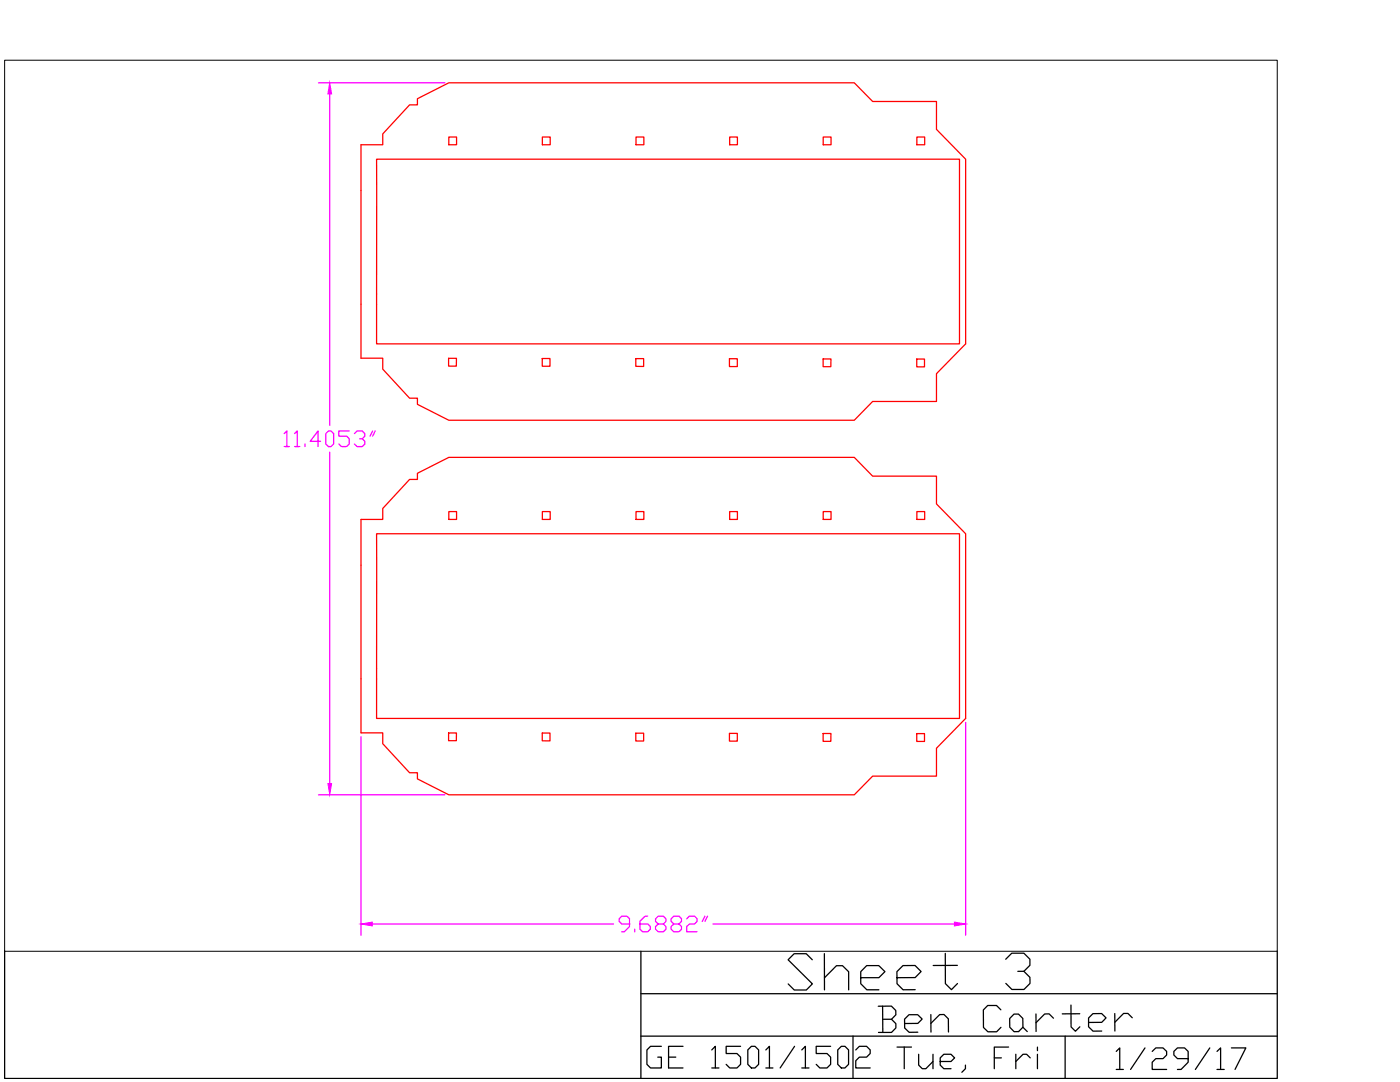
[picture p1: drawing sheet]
<svg xmlns="http://www.w3.org/2000/svg" width="279mm" height="216mm" viewBox="0 0 279 216" stroke-linecap="round" stroke-linejoin="round" font-family="sans-serif">
<!-- layer: CUT -->
<g fill="none" stroke="#f00" stroke-width=".25">
<path d="M72 28.9h4.4v-2.2l5.3-5.8h1.6v-1.2l6.3-3.2h80.9l3.7 3.7h12.7v5.6l5.8 6v36.8l-5.8 6v5.5h-12.7l-3.7 3.8h-80.9l-6.3-3.2v-1.2h-1.6l-5.3-5.8v-2.2h-4.4zM75.2 31.8h116.3v36.8h-116.3zM89.6 27.3h1.5v1.6h-1.5zM108.2 27.3h1.6v1.6h-1.6zM126.9 27.3h1.6v1.6h-1.6zM145.6 27.3h1.6v1.6h-1.6zM164.3 27.3h1.6v1.6h-1.6zM183 27.3h1.5v1.6h-1.5zM89.5 71.5h1.6v1.6h-1.6zM108.2 71.5h1.6v1.6h-1.6zM126.9 71.6h1.6v1.5h-1.6zM145.6 71.6h1.5v1.5h-1.5z"/>
<path d="M164.3 71.6h1.5v1.6h-1.5zM183 71.6h1.5v1.6h-1.5zM72 103.6h4.4v-2.1l5.3-5.8h1.6v-1.3l6.3-3.1h80.9l3.7 3.7h12.7v5.6l5.8 5.9v36.9l-5.8 5.9v5.6h-12.7l-3.7 3.7h-80.9l-6.3-3.2v-1.2h-1.6l-5.3-5.8v-2.2h-4.4zM75.2 106.5h116.3v36.9h-116.3zM89.6 102.1h1.5v1.5h-1.5zM108.2 102.1h1.6v1.5h-1.6zM126.9 102.1h1.6v1.5h-1.6zM145.6 102.1h1.6v1.5h-1.6zM164.3 102.1h1.6v1.5h-1.6zM183 102.1h1.5v1.5h-1.5zM89.5 146.3h1.6v1.5h-1.6zM108.2 146.3h1.6v1.5h-1.6z"/>
<path d="M126.9 146.3h1.6v1.6h-1.6zM145.6 146.3h1.5v1.6h-1.5zM164.3 146.4h1.5v1.5h-1.5zM183 146.4h1.5v1.5h-1.5z"/>
</g>
<!-- layer: Dims -->
<g fill="none" stroke="#f0f" stroke-width=".25">
<path d="M63.6 16.5h25.2M65.8 18.7v66.2M56.7 86.5l.5-.5v3.1M56.7 89.1h1.1M58.8 86.5l.5-.5v3.1M58.8 89.1h1M60.9 88.6v.5M64 88.1h-2.1l1.6-2.1v3.1M65 86.5l.5-.5h.6l.5 .5v2.1l-.5 .5h-.6l-.5-.5zM65.8 90.2v66.2M69.7 86h-2.1v1h1.6l.5 .6v1l-.5 .5h-1.1l-.5-.5M70.7 86.5l.6-.5h1l.5 .5v.5l-.5 .6h-.5"/>
<path d="M72.3 87.6l.5 .5v.5l-.5 .5h-1l-.6-.5M74.4 86l-.6 1M74.9 86l-.5 1M63.6 158.6h25.2M72 147v39.6M192.7 144.1v42.5M74.3 184.4h48.1M125.6 184.4h-1.5l-.5-.6v-.5l.5-.5h1l.5 .5v1.6l-1 1h-.5M126.7 185.4v.5M129.3 182.8h-.6l-1 1v1.6l.5 .5h1.1l.5-.5v-.5l-.5-.5h-1.6M131.4 184.4l-.6-.6v-.5l.6-.5h1l.5 .5v.5l-.5 .6h-1l-.6 .5v.5l.6 .5h1l.5-.5v-.5l-.5-.5M134.5 184.4l-.6-.6v-.5l.6-.5h1l.5 .5v.5l-.5 .6h-1l-.6 .5v.5l.6 .5h1l.5-.5v-.5l-.5-.5"/>
<path d="M137 183.3l.6-.5h1l.5 .5v.5l-.5 .6h-1l-.6 .5v1h2.1M140.7 182.8l-.5 1M141.2 182.8l-.5 1M142.3 184.4h48.2"/>
</g>
<g fill="#f0f" stroke="#f0f" stroke-width=".2">
<path d="M65.8 16.5l.4 2.2h-.8z"/>
<path d="M65.4 156.4h.8l-.4 2.2z"/>
<path d="M72 184.4l2.3-.4v.8z"/>
<path d="M190.5 184l2.2 .4-2.2 .4z"/>
</g>
<!-- layer: 0 -->
<path d="M.9 12h254v177.8h-254z" fill="none" stroke="#000" stroke-width=".2"/>
<path d="M.9 189.8v25.4h254v-25.4M127.9 189.8v25.4M127.9 198.3h127M127.9 206.7h127M212.6 206.7v8.5" fill="none" stroke="#000" stroke-width=".25"/>
<text font-size="11.5" x="156.3" y="198.6">Sheet 3</text>
<text font-size="9.3" x="174.3" y="207.1">Ben Carter</text>
<text font-size="8.8" x="178.2" y="215.2">Tue, Fri</text>
<text font-size="8.4" x="128.1" y="214.5">GE 1501/1502</text>
<text font-size="7.9" x="221.9" y="214.5">1/29/17</text>
</svg>
